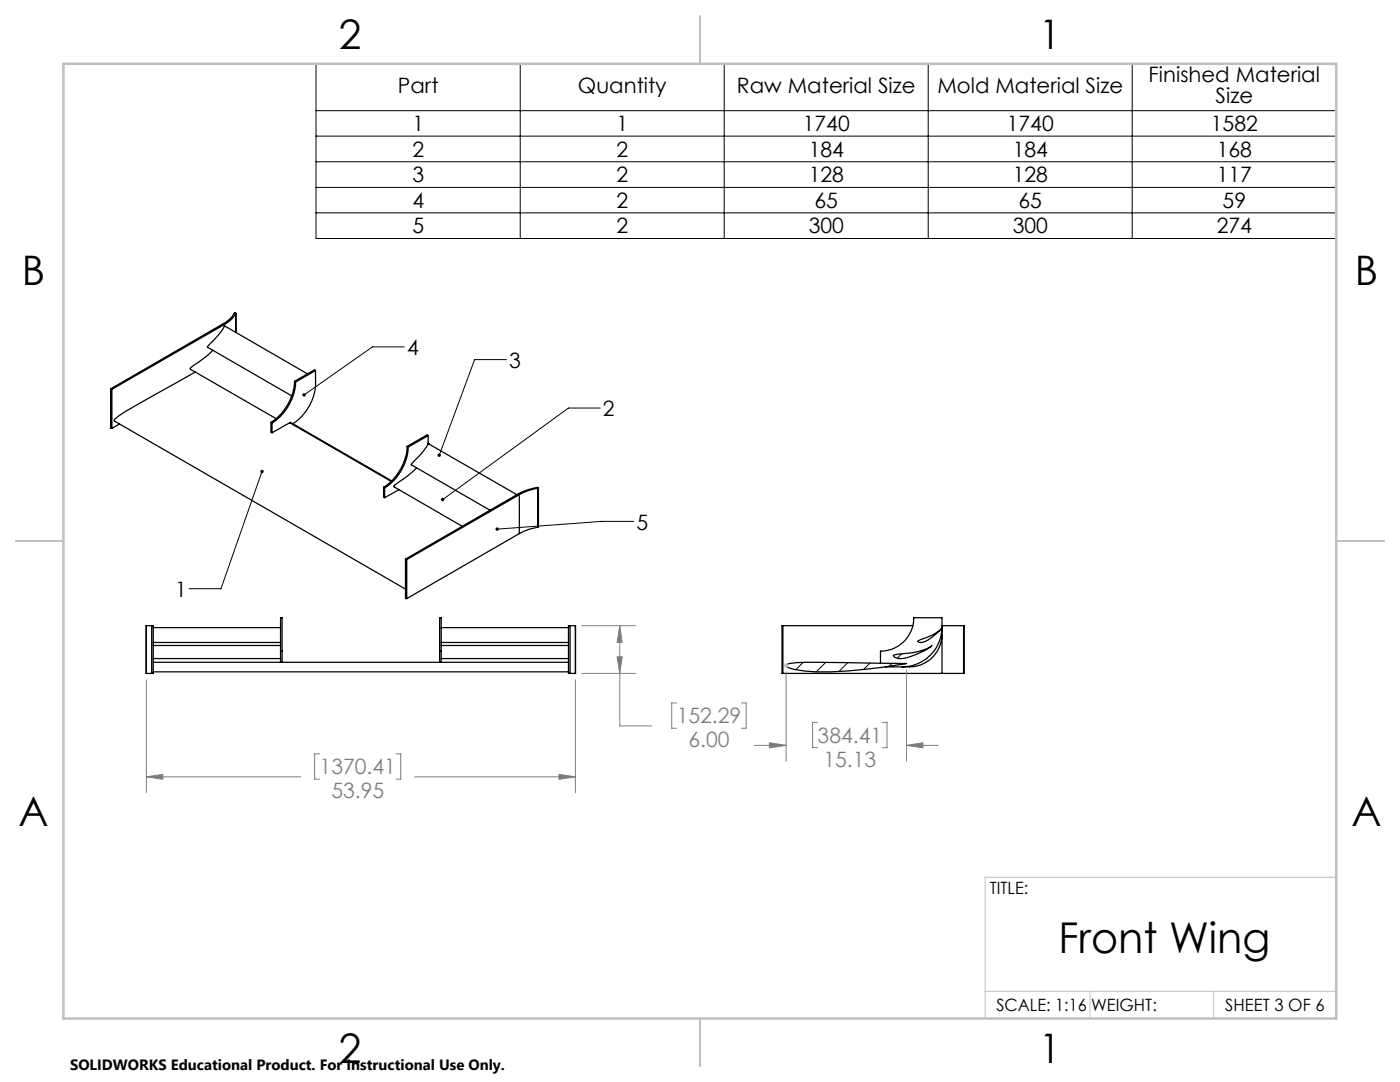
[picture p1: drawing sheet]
<svg xmlns="http://www.w3.org/2000/svg" width="279mm" height="216mm" viewBox="0 0 279 216" stroke-linecap="round" stroke-linejoin="round" font-family="sans-serif">
<g fill="none" stroke="#000" stroke-width=".25">
<path d="M22.1 77.6v7.8l.2 .1M22.3 77.7v7.8M39 74.2l-7.9 4.4a52.1 52.1 0 0 0-7.9 4.8l-.4 .6 58.1 33.5M42.5 69.9l-1.1 1-2.6 1.9-.9 .8 17.2 9.9M44.8 65.1a22.5 22.5 0 0 1-3.4 4.2l16.8 9.7M44.8 65.1l16.6 9.5M44.8 64.7l-22.5 13M44.8 64.7v.4M47.1 62.5l-.3-.1a5.4 5.4 0 0 1-2.2 2.2l-22.5 13 .2 .1M47.1 62.5a5.4 5.4 0 0 1-2.3 2.2M47.1 62.5v3.9M58.8 76.1a10.4 10.4 0 0 1-4.7 8.2"/>
<path d="M58.8 76.1l.2 .1M59 76.2a10.3 10.3 0 0 1-4.7 8.2M63 73.9v2.7a10.1 10.1 0 0 1-4.5 8M63 73.9l-4 2.3M63 73.9l-.2-.1-4 2.3M23.8 84.6l-1.5 .9M54.1 84.3v1.9l.2 .2M54.1 84.3l.2 .1M54.3 84.4v2M57.8 84.3l-3.5 2.1M57.8 84.3h.2l20.2 11.7M57.8 84.3l20.3 11.8"/>
<path d="M76.6 97.2v2l.2 .1M76.6 97.2l.2 .2M76.8 97.4v1.9M79.6 97.7l-2.8 1.6M81.2 89.1a10.3 10.3 0 0 1-4.6 8.1M81.2 89.1l.3 .1M81.5 89.2a10.3 10.3 0 0 1-4.7 8.2M83.1 93.4a24.4 24.4 0 0 1-4.4 3.4l-.1 .2 .1 .2 13.6 7.8M85.4 88.5a21.7 21.7 0 0 1-3.3 4.2l15.7 9.1M85.4 88.5h.1M85.4 86.9v1.6M85.4 88.5l17.8 10.2"/>
<path d="M85.4 86.9l-3.9 2.3M85.4 86.9l-.2-.1-4 2.3M103.6 98.7l-22.4 13M103.6 98.7v7.8M107.3 97.4h.2l-.3-.1-1.2 .2-2.3 .9-22.8 13.1 .1 .2h.2M107.3 97.4l-2.2 .6-1.5 .7M107.3 97.4v7.8M107.5 97.3v7.8l-.2 .1M80.9 111.6v7.8l.3 .1M81.2 111.7v7.8M103.6 106.5l-22.4 13M107.3 105.2a10.7 10.7 0 0 0-3.7 1.3"/>
<path d="M29.2 124.8v9.6M29.2 124.8h.1M29.2 134.4h.1M29.2 124.8h1.1M29.2 134.4h1.1M30.3 124.8h.3v9.6h-.3M30.3 124.8v9.6M30.6 132.2h82.9M30.6 134.1h82.9M30.6 128.8h25.4M30.6 131.4h25.4M30.6 128.2h25.4"/>
<path d="M30.6 125.2h25.4M56 129.9v-6.6h.3v6.6M56 129.9h.3M56 129.9v2.3M56.3 129.9v2.3M87.7 129.9v-6.6h.4v6.6M87.7 129.9h.4M87.7 129.9v2.3M88.1 128.8h25.4M88.1 131.4h25.4M88.1 128.2h25.4M88.1 125.2h25.4"/>
<path d="M88.1 129.9v2.3M113.8 124.8h-.3v9.6h.3M113.8 134.4h1M113.8 124.8h1M113.8 124.8v9.6M114.8 124.8v9.6M114.8 124.8h.1M114.8 134.4h.1M156.2 124.8h-.1v9.6h.1M156.2 124.8h26M156.2 134.4h31.8M156.2 124.8v9.6"/>
<path d="M156.9 132.7l.1-.1a12.2 12.2 0 0 1 4.7-.4l19 .2a79.3 79.3 0 0 1-20 1.5 8.6 8.6 0 0 1-3.7-.9zM178.3 130.7l.7-.1a16.5 16.5 0 0 0 6.3-1.3l.6-.5a12.7 12.7 0 0 1-6.4 2.6 1.07 1.07 0 0 1-1.2-.6zM180.9 132.4h-.2M183.2 127.9l.4-.2a8.1 8.1 0 0 0 4.4-2.5v.1a11.1 11.1 0 0 1-3.7 2.8l-.4 .1a.52 .52 0 0 1-.7-.3zM188 125.2v-1.9h-5.6a6.6 6.6 0 0 1-6.7 6.6v2.4M188 125.2a7.9 7.9 0 0 1-7.9 7.9M188 125.2v1.3a6.5 6.5 0 0 1-6.5 6.6h-4.8M188 134.4h4.3M188 124.8h4.3M188 126.8v7.6M192.3 124.8h.1v9.6h-.1M192.3 124.8v9.6"/>
</g>
<g fill="none" stroke="#000" stroke-width=".2">
<path d="M63.1 12.7h203.6v34.9h-203.6zM103.8 12.7v34.9M144.5 12.7v34.9M185.2 12.7v34.9M226 12.7v34.9M63.1 22.1h203.6M63.1 27.2h203.6M63.1 32.3h203.6M63.1 37.4h203.6M63.1 42.5h203.6M80.7 69.2h-6.4l-13.6 9.6M101.1 71.8h-6.4l-7 19"/>
<path d="M52.3 94.1l-8.2 23.4h-6.4M119.8 81.4h-6.3l-25.2 18.3M126.5 104h-6.4l-20.9 1.6M160.3 132.2l-1.5 1.4M164.8 132.2l-1.9 1.9M169.2 132.2l-1.8 1.8M173.6 132.3l-1.3 1.3M178 132.4l-.6 .6M180 130.5l-.9 .8"/>
</g>
<g fill="none" stroke="#808080" stroke-width=".2">
<path d="M29.2 135.6v22.6M114.8 135.6v22.6M116.1 124.8h10.8M116.1 134.4h10.8M123.2 131.1h1l-.5 3.3zM123.7 124.8l.5 3.4h-1zM123.7 124.8v20.1h6.3M156.9 134.1v17.8M180.9 133.7v18.2M29.2 155l3.3-.5v1zM29.2 155h30.8M63.8 150.4h-1v5.1h1"/>
<path d="M79 150.4h1v5.1h-1M82.8 155h32M111.5 154.5l3.3 .5-3.3 .5zM135 140.3h-.9v5h.9M148 140.3h.9v5h-.9M150.5 148.7h6.4M153.6 148.2l3.3 .5-3.3 .5zM163.2 144.1h-1v5.1h1M176.1 144.1h.9v5.1h-.9M180.9 148.7l3.3-.5v1zM180.9 148.7h6.4"/>
</g>
<path d="M156.4 132.8h1M156.5 132.4l.7 .7M156.9 132.3v1M157.2 132.4l-.7 .7M266.7 175h-70.1v28.2M196.6 197.8h70.1M217.5 197.8v5.4M242.2 197.8v5.4" fill="none" stroke="#c0c0c0" stroke-width=".2"/>
<path d="M139.7 3.2v9.5M3.1 107.9h9.6M266.7 107.9h9.5M139.7 203.2v9.6" fill="none" stroke="#c0c0c0" stroke-width=".25"/>
<path d="M12.7 12.7h254v190.5h-254z" fill="none" stroke="#c0c0c0" stroke-width=".5"/>
<path d="M52.1 93.8a.34 .34 0 0 0 0 .5 .34 .34 0 0 0 .5-.1 .34 .34 0 0 0-.2-.5l-.1 .4 .1-.4zM99 105.3l-.1 .3h.3h-.3a.33 .33 0 0 0 .4 .3 .33 .33 0 0 0 .2-.5 .33 .33 0 0 0-.5-.1zM88.1 99.4l-.1 .2 .1 .3 .2-.2-.2 .2a.34 .34 0 0 0 .4 .1 .34 .34 0 0 0 .1-.5 .34 .34 0 0 0-.5-.1zM87.3 90.7l.2 .4 .2-.3-.2 .4a.35 .35 0 0 0 .5-.2 .35 .35 0 0 0-.2-.5 .35 .35 0 0 0-.5 .2zM60.5 78.5l-.2 .2 .1 .3 .3-.2-.3 .2a.34 .34 0 0 0 .5 .1 .34 .34 0 0 0 0-.5 .34 .34 0 0 0-.4-.1z" fill="#000"/>
<g fill="#808080">
<path d="M29.2 155l3.3-.5v1zM111.5 154.5l3.3 .5-3.3 .5zM123.7 124.8l.5 3.4h-1zM123.2 131.1h1l-.5 3.3z"/>
<path d="M153.6 148.2l3.3 .5-3.3 .5zM180.9 148.7l3.3-.5v1z"/>
</g>
<text font-size="8.5" x="211.2" y="190.2">Front Wing</text>
<g font-size="8.1">
<text x="67.6" y="9.7">2</text>
<text x="207.3" y="9.7">1</text>
<text x="4.4" y="57">B</text>
<text x="270.4" y="57">B</text>
<text x="3.7" y="164.9">A</text>
<text x="269.7" y="164.9">A</text>
<text x="67.6" y="212.2">2</text>
<text x="207.3" y="212.2">1</text>
</g>
<g font-size="4.2">
<text x="229.2" y="16.5">Finished Material</text>
<text x="79.4" y="18.5">Part</text>
<text x="115.3" y="18.5">Quantity</text>
<text x="147.1" y="18.5">Raw Material Size</text>
<text x="187.1" y="18.5">Mold Material Size</text>
<text x="242.6" y="20.6">Size</text>
<text x="82.3" y="26.1">1</text>
<text x="123" y="26.1">1</text>
<text x="160.2" y="26.1">1740</text>
<text x="200.9" y="26.1">1740</text>
<text x="241.6" y="26.1">1582</text>
<text x="82.3" y="31.2">2</text>
<text x="123" y="31.2">2</text>
<text x="161.4" y="31.2">184</text>
<text x="202.1" y="31.2">184</text>
<text x="242.8" y="31.2">168</text>
<text x="82.3" y="36.3">3</text>
<text x="82.3" y="41.4">4</text>
<text x="123" y="36.3">2</text>
<text x="123" y="41.4">2</text>
<text x="161.4" y="36.3">128</text>
<text x="162.6" y="41.4">65</text>
<text x="202.1" y="36.3">128</text>
<text x="203.3" y="41.4">65</text>
<text x="242.8" y="36.3">117</text>
<text x="244" y="41.4">59</text>
<text x="82.3" y="46.5">5</text>
<text x="123" y="46.5">2</text>
<text x="161.4" y="46.5">300</text>
<text x="202.1" y="46.5">300</text>
<text x="242.8" y="46.5">274</text>
<text x="81.2" y="70.8">4</text>
<text x="101.6" y="73.3">3</text>
<text x="120.3" y="83">2</text>
<text x="127" y="105.7">5</text>
<text x="35" y="119.1">1</text>
</g>
<g font-size="4.2" fill="#808080">
<text x="135.1" y="144.4">152.29</text>
<text x="137.4" y="149.1">6.00</text>
<text x="163.2" y="148.3">384.41</text>
<text x="63.8" y="154.5">1370.41</text>
<text x="164.3" y="153">15.13</text>
<text x="66.1" y="159.3">53.95</text>
</g>
<g font-size="3.4">
<text x="197.6" y="178.4">TITLE:</text>
<text x="198.8" y="201.7">SCALE: 1:16</text>
<text x="217.7" y="201.8">WEIGHT:</text>
<text x="244.5" y="201.7">SHEET 3 OF 6</text>
</g>
<text font-size="3" x="14" y="213.5">SOLIDWORKS Educational Product. For Instructional Use Only.</text>
</svg>
